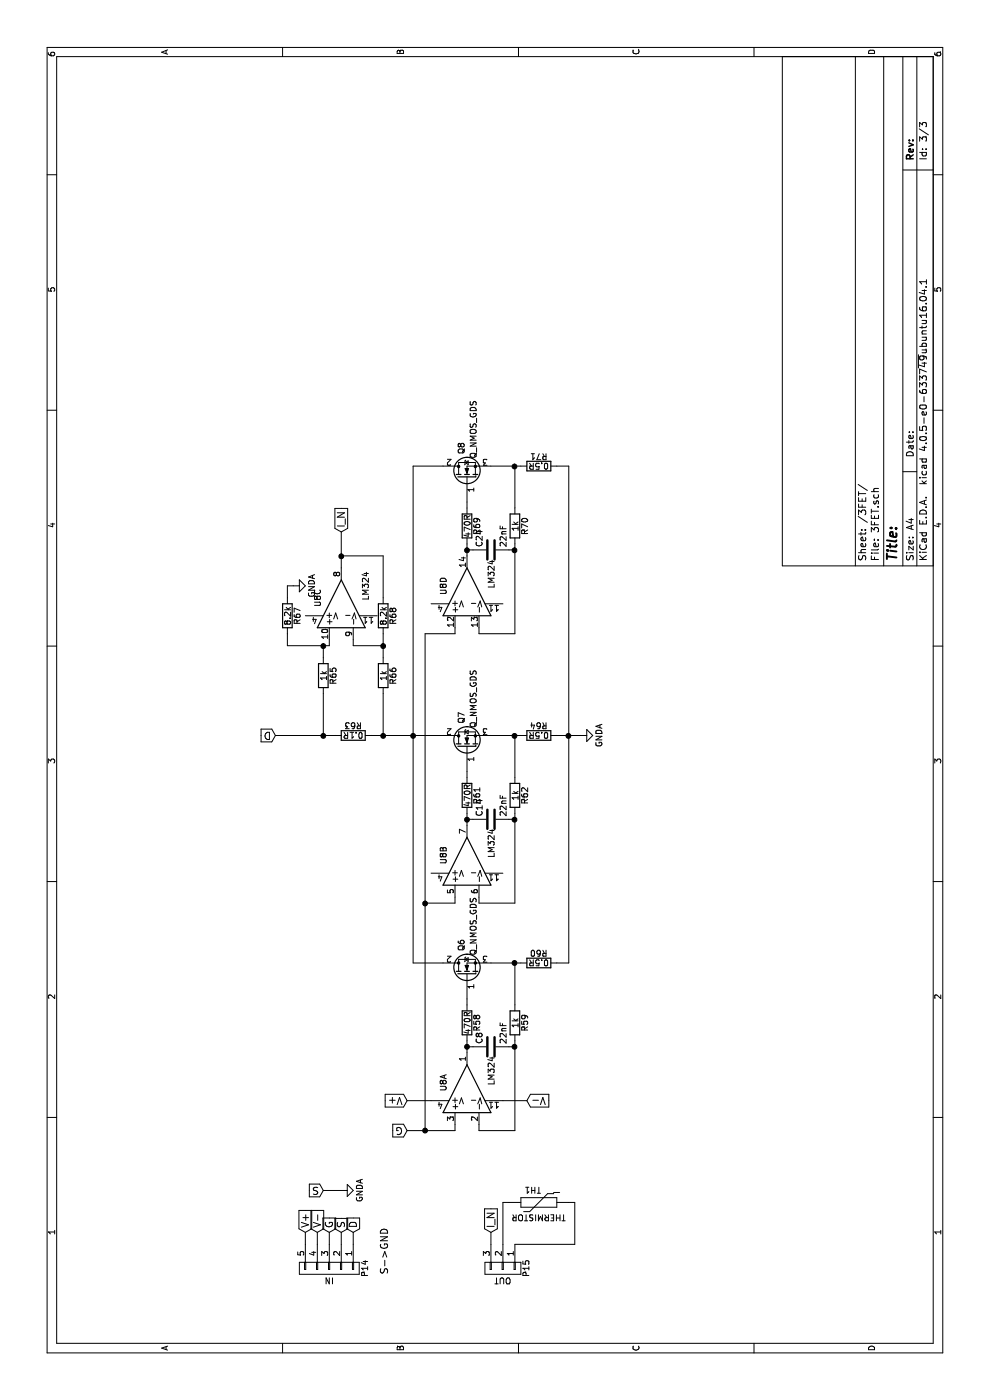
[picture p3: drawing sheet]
EESchema Schematic File Version 2
LIBS:power
LIBS:device
LIBS:transistors
LIBS:conn
LIBS:linear
LIBS:regul
LIBS:74xx
LIBS:cmos4000
LIBS:adc-dac
LIBS:memory
LIBS:xilinx
LIBS:microcontrollers
LIBS:dsp
LIBS:microchip
LIBS:analog_switches
LIBS:motorola
LIBS:texas
LIBS:intel
LIBS:audio
LIBS:interface
LIBS:digital-audio
LIBS:philips
LIBS:display
LIBS:cypress
LIBS:siliconi
LIBS:opto
LIBS:atmel
LIBS:contrib
LIBS:valves
LIBS:relays
LIBS:v2-cache
EELAYER 25 0
EELAYER END
$Descr A4 11693 8268
encoding utf-8
Sheet 3 3
Title ""
Date ""
Rev ""
Comp ""
Comment1 ""
Comment2 ""
Comment3 ""
Comment4 ""
$EndDescr
$Comp
L R R63
U 1 1
P 5550 2950
F 0 "R63" V 5630 2950 50  0000 C CNN
F 1 "0.1R" V 5550 2950 50  0000 C CNN
F 2 "" V 5480 2950 50  0000 C CNN
F 3 "" H 5550 2950 50  0000 C CNN
	1    5550 2950
	1    0    0    -1  
$EndComp
$Comp
L R R60
U 1 1
P 3650 4500
F 0 "R60" V 3730 4500 50  0000 C CNN
F 1 "0.5R" V 3650 4500 50  0000 C CNN
F 2 "" V 3580 4500 50  0000 C CNN
F 3 "" H 3650 4500 50  0000 C CNN
	1    3650 4500
	1    0    0    -1  
$EndComp
$Comp
L R R64
U 1 1
P 5550 4500
F 0 "R64" V 5630 4500 50  0000 C CNN
F 1 "0.5R" V 5550 4500 50  0000 C CNN
F 2 "" V 5480 4500 50  0000 C CNN
F 3 "" H 5550 4500 50  0000 C CNN
	1    5550 4500
	1    0    0    -1  
$EndComp
$Comp
L R R71
U 1 1
P 7800 4500
F 0 "R71" V 7880 4500 50  0000 C CNN
F 1 "0.5R" V 7800 4500 50  0000 C CNN
F 2 "" V 7730 4500 50  0000 C CNN
F 3 "" H 7800 4500 50  0000 C CNN
	1    7800 4500
	1    0    0    -1  
$EndComp
$Comp
L R R58
U 1 1
P 3150 3900
F 0 "R58" V 3230 3900 50  0000 C CNN
F 1 "470R" V 3150 3900 50  0000 C CNN
F 2 "" V 3080 3900 50  0000 C CNN
F 3 "" H 3150 3900 50  0000 C CNN
	1    3150 3900
	0    1    1    0   
$EndComp
$Comp
L R R61
U 1 1
P 5050 3900
F 0 "R61" V 5130 3900 50  0000 C CNN
F 1 "470R" V 5050 3900 50  0000 C CNN
F 2 "" V 4980 3900 50  0000 C CNN
F 3 "" H 5050 3900 50  0000 C CNN
	1    5050 3900
	0    1    1    0   
$EndComp
$Comp
L R R59
U 1 1
P 3150 4300
F 0 "R59" V 3230 4300 50  0000 C CNN
F 1 "1k" V 3150 4300 50  0000 C CNN
F 2 "" V 3080 4300 50  0000 C CNN
F 3 "" H 3150 4300 50  0000 C CNN
	1    3150 4300
	0    1    1    0   
$EndComp
$Comp
L LM324 U8
U 3 1
P 6650 2850
F 0 "U8" H 6700 3050 50  0000 C CNN
F 1 "LM324" H 6800 2650 50  0000 C CNN
F 2 "" H 6600 2950 50  0000 C CNN
F 3 "" H 6700 3050 50  0000 C CNN
	3    6650 2850
	1    0    0    -1  
$EndComp
$Comp
L LM324 U8
U 1 1
P 2600 3900
F 0 "U8" H 2650 4100 50  0000 C CNN
F 1 "LM324" H 2750 3700 50  0000 C CNN
F 2 "" H 2550 4000 50  0000 C CNN
F 3 "" H 2650 4100 50  0000 C CNN
	1    2600 3900
	1    0    0    -1  
$EndComp
$Comp
L LM324 U8
U 2 1
P 4500 3900
F 0 "U8" H 4550 4100 50  0000 C CNN
F 1 "LM324" H 4650 3700 50  0000 C CNN
F 2 "" H 4450 4000 50  0000 C CNN
F 3 "" H 4550 4100 50  0000 C CNN
	2    4500 3900
	1    0    0    -1  
$EndComp
$Comp
L LM324 U8
U 4 1
P 6750 3900
F 0 "U8" H 6800 4100 50  0000 C CNN
F 1 "LM324" H 6900 3700 50  0000 C CNN
F 2 "" H 6700 4000 50  0000 C CNN
F 3 "" H 6800 4100 50  0000 C CNN
	4    6750 3900
	1    0    0    -1  
$EndComp
$Comp
L Q_NMOS_GDS Q6
U 1 1
P 3550 3900
F 0 "Q6" H 3850 3950 50  0000 R CNN
F 1 "Q_NMOS_GDS" H 4200 3850 50  0000 R CNN
F 2 "" H 3750 4000 50  0000 C CNN
F 3 "" H 3550 3900 50  0000 C CNN
	1    3550 3900
	1    0    0    -1  
$EndComp
$Comp
L Q_NMOS_GDS Q7
U 1 1
P 5450 3900
F 0 "Q7" H 5750 3950 50  0000 R CNN
F 1 "Q_NMOS_GDS" H 6100 3850 50  0000 R CNN
F 2 "" H 5650 4000 50  0000 C CNN
F 3 "" H 5450 3900 50  0000 C CNN
	1    5450 3900
	1    0    0    -1  
$EndComp
$Comp
L Q_NMOS_GDS Q8
U 1 1
P 7700 3900
F 0 "Q8" H 8000 3950 50  0000 R CNN
F 1 "Q_NMOS_GDS" H 8350 3850 50  0000 R CNN
F 2 "" H 7900 4000 50  0000 C CNN
F 3 "" H 7700 3900 50  0000 C CNN
	1    7700 3900
	1    0    0    -1  
$EndComp
Text GLabel 1400 2950 2    60   Input ~ 0
D
Text GLabel 1400 2750 2    60   Input ~ 0
G
Text GLabel 1400 2850 2    60   Input ~ 0
S
Text Notes 1050 3250 0    60   ~ 0
S->GND
Text GLabel 5550 2300 1    60   Input ~ 0
D
$Comp
L C C8
U 1 1
P 2950 4100
F 0 "C8" H 2975 4200 50  0000 L CNN
F 1 "22nF" H 2975 4000 50  0000 L CNN
F 2 "" H 2988 3950 50  0000 C CNN
F 3 "" H 2950 4100 50  0000 C CNN
	1    2950 4100
	1    0    0    -1  
$EndComp
$Comp
L C C14
U 1 1
P 4850 4100
F 0 "C14" H 4875 4200 50  0000 L CNN
F 1 "22nF" H 4875 4000 50  0000 L CNN
F 2 "" H 4888 3950 50  0000 C CNN
F 3 "" H 4850 4100 50  0000 C CNN
	1    4850 4100
	1    0    0    -1  
$EndComp
$Comp
L R R62
U 1 1
P 5050 4300
F 0 "R62" V 5130 4300 50  0000 C CNN
F 1 "1k" V 5050 4300 50  0000 C CNN
F 2 "" V 4980 4300 50  0000 C CNN
F 3 "" H 5050 4300 50  0000 C CNN
	1    5050 4300
	0    1    1    0   
$EndComp
$Comp
L R R69
U 1 1
P 7300 3900
F 0 "R69" V 7380 3900 50  0000 C CNN
F 1 "470R" V 7300 3900 50  0000 C CNN
F 2 "" V 7230 3900 50  0000 C CNN
F 3 "" H 7300 3900 50  0000 C CNN
	1    7300 3900
	0    1    1    0   
$EndComp
$Comp
L C C24
U 1 1
P 7100 4100
F 0 "C24" H 7125 4200 50  0000 L CNN
F 1 "22nF" H 7125 4000 50  0000 L CNN
F 2 "" H 7138 3950 50  0000 C CNN
F 3 "" H 7100 4100 50  0000 C CNN
	1    7100 4100
	1    0    0    -1  
$EndComp
$Comp
L R R70
U 1 1
P 7300 4300
F 0 "R70" V 7380 4300 50  0000 C CNN
F 1 "1k" V 7300 4300 50  0000 C CNN
F 2 "" V 7230 4300 50  0000 C CNN
F 3 "" H 7300 4300 50  0000 C CNN
	1    7300 4300
	0    1    1    0   
$EndComp
$Comp
L R R65
U 1 1
P 6050 2700
F 0 "R65" V 6130 2700 50  0000 C CNN
F 1 "1k" V 6050 2700 50  0000 C CNN
F 2 "" V 5980 2700 50  0000 C CNN
F 3 "" H 6050 2700 50  0000 C CNN
	1    6050 2700
	0    1    1    0   
$EndComp
$Comp
L R R66
U 1 1
P 6050 3200
F 0 "R66" V 6130 3200 50  0000 C CNN
F 1 "1k" V 6050 3200 50  0000 C CNN
F 2 "" V 5980 3200 50  0000 C CNN
F 3 "" H 6050 3200 50  0000 C CNN
	1    6050 3200
	0    1    1    0   
$EndComp
$Comp
L R R68
U 1 1
P 6550 3200
F 0 "R68" V 6630 3200 50  0000 C CNN
F 1 "8.2k" V 6550 3200 50  0000 C CNN
F 2 "" V 6480 3200 50  0000 C CNN
F 3 "" H 6550 3200 50  0000 C CNN
	1    6550 3200
	0    1    1    0   
$EndComp
$Comp
L R R67
U 1 1
P 6550 2400
F 0 "R67" V 6630 2400 50  0000 C CNN
F 1 "8.2k" V 6550 2400 50  0000 C CNN
F 2 "" V 6480 2400 50  0000 C CNN
F 3 "" H 6550 2400 50  0000 C CNN
	1    6550 2400
	0    1    1    0   
$EndComp
$Comp
L GNDA #PWR057
U 1 1
P 1750 2850
F 0 "#PWR057" H 1750 2600 50  0001 C CNN
F 1 "GNDA" H 1750 2700 50  0000 C CNN
F 2 "" H 1750 2850 50  0000 C CNN
F 3 "" H 1750 2850 50  0000 C CNN
	1    1750 2850
	1    0    0    -1  
$EndComp
$Comp
L GNDA #PWR058
U 1 1
P 5550 4850
F 0 "#PWR058" H 5550 4600 50  0001 C CNN
F 1 "GNDA" H 5550 4700 50  0000 C CNN
F 2 "" H 5550 4850 50  0000 C CNN
F 3 "" H 5550 4850 50  0000 C CNN
	1    5550 4850
	1    0    0    -1  
$EndComp
Text GLabel 1750 2700 1    60   Input ~ 0
S
$Comp
L GNDA #PWR059
U 1 1
P 6800 2450
F 0 "#PWR059" H 6800 2200 50  0001 C CNN
F 1 "GNDA" H 6800 2300 50  0000 C CNN
F 2 "" H 6800 2450 50  0000 C CNN
F 3 "" H 6800 2450 50  0000 C CNN
	1    6800 2450
	1    0    0    -1  
$EndComp
Text GLabel 1400 4100 2    60   Input ~ 0
I_N
Text GLabel 7250 2850 2    60   Input ~ 0
I_N
$Comp
L CONN_01X03 P15
U 1 1
P 1100 4200
F 0 "P15" H 1100 4400 50  0000 C CNN
F 1 "OUT" V 1200 4200 50  0000 C CNN
F 2 "" H 1100 4200 50  0000 C CNN
F 3 "" H 1100 4200 50  0000 C CNN
	1    1100 4200
	-1   0    0    1   
$EndComp
$Comp
L THERMISTOR TH1
U 1 1
P 1650 4500
F 0 "TH1" V 1750 4550 50  0000 C CNN
F 1 "THERMISTOR" V 1550 4500 50  0000 C BNN
F 2 "" H 1650 4500 50  0000 C CNN
F 3 "" H 1650 4500 50  0000 C CNN
	1    1650 4500
	1    0    0    -1  
$EndComp
Wire Wire Line
	1750 2700 1750 2850
Wire Wire Line
	5550 2300 5550 2800
Wire Wire Line
	5550 3100 5550 3700
Wire Wire Line
	5900 2700 5550 2700
Connection ~ 5550 2700
Wire Wire Line
	6200 2700 6300 2700
Wire Wire Line
	6300 2400 6300 2750
Wire Wire Line
	6300 2750 6350 2750
Wire Wire Line
	6350 2950 6300 2950
Wire Wire Line
	6300 2950 6300 3200
Wire Wire Line
	6200 3200 6400 3200
Connection ~ 6300 3200
Wire Wire Line
	5900 3200 5550 3200
Connection ~ 5550 3200
Wire Wire Line
	6700 3200 7050 3200
Wire Wire Line
	7050 3200 7050 2850
Wire Wire Line
	6950 2850 7250 2850
Wire Wire Line
	6700 2400 6800 2400
Wire Wire Line
	6800 2400 6800 2450
Wire Wire Line
	6400 2400 6300 2400
Connection ~ 6300 2700
Connection ~ 7050 2850
Wire Wire Line
	1650 4250 1650 4200
Wire Wire Line
	1650 4200 1300 4200
Wire Wire Line
	1300 4300 1300 4800
Wire Wire Line
	1300 4800 1650 4800
Wire Wire Line
	1650 4800 1650 4750
Wire Wire Line
	1400 4100 1300 4100
Wire Wire Line
	3650 3700 3650 3450
Wire Wire Line
	3650 3450 7800 3450
Connection ~ 5550 3450
Wire Wire Line
	7800 3450 7800 3700
Wire Wire Line
	3650 4100 3650 4350
Wire Wire Line
	5550 4100 5550 4350
Wire Wire Line
	7800 4100 7800 4350
Wire Wire Line
	4800 3900 4900 3900
Wire Wire Line
	5250 3900 5200 3900
Wire Wire Line
	4850 3950 4850 3900
Connection ~ 4850 3900
Wire Wire Line
	3350 3900 3300 3900
Wire Wire Line
	2900 3900 3000 3900
Wire Wire Line
	2950 3950 2950 3900
Connection ~ 2950 3900
Wire Wire Line
	2950 4250 2950 4300
Wire Wire Line
	2250 4300 3000 4300
Wire Wire Line
	3300 4300 3650 4300
Connection ~ 3650 4300
Wire Wire Line
	4850 4250 4850 4300
Wire Wire Line
	4150 4300 4900 4300
Wire Wire Line
	5200 4300 5550 4300
Connection ~ 5550 4300
Wire Wire Line
	7050 3900 7150 3900
Wire Wire Line
	7450 3900 7500 3900
Wire Wire Line
	7100 3950 7100 3900
Connection ~ 7100 3900
Wire Wire Line
	7100 4250 7100 4300
Wire Wire Line
	6400 4300 7150 4300
Wire Wire Line
	7450 4300 7800 4300
Connection ~ 7800 4300
Wire Wire Line
	2300 4000 2250 4000
Wire Wire Line
	2250 4000 2250 4300
Connection ~ 2950 4300
Wire Wire Line
	4200 4000 4150 4000
Wire Wire Line
	4150 4000 4150 4300
Connection ~ 4850 4300
Wire Wire Line
	6450 4000 6400 4000
Wire Wire Line
	6400 4000 6400 4300
Connection ~ 7100 4300
Wire Wire Line
	1400 2750 1300 2750
Wire Wire Line
	1300 2850 1400 2850
Wire Wire Line
	1400 2950 1300 2950
Wire Wire Line
	3650 4650 3650 4750
Wire Wire Line
	3650 4750 7800 4750
Wire Wire Line
	7800 4750 7800 4650
Wire Wire Line
	5550 4650 5550 4850
Connection ~ 5550 4750
Wire Wire Line
	6450 3800 6400 3800
Wire Wire Line
	6400 3800 6400 3550
Wire Wire Line
	6400 3550 2250 3550
Wire Wire Line
	2250 3400 2250 3800
Wire Wire Line
	2250 3800 2300 3800
Wire Wire Line
	4200 3800 4150 3800
Wire Wire Line
	4150 3800 4150 3550
Connection ~ 4150 3550
Text GLabel 2250 3400 1    60   Input ~ 0
G
Connection ~ 2250 3550
$Comp
L CONN_01X05 P14
U 1 1
P 1100 2750
F 0 "P14" H 1100 3050 50  0000 C CNN
F 1 "IN" V 1200 2750 50  0000 C CNN
F 2 "" H 1100 2750 50  0000 C CNN
F 3 "" H 1100 2750 50  0000 C CNN
	1    1100 2750
	-1   0    0    1   
$EndComp
Text GLabel 1400 2550 2    60   Input ~ 0
V+
Text GLabel 1400 2650 2    60   Input ~ 0
V-
Wire Wire Line
	1400 2550 1300 2550
Wire Wire Line
	1300 2650 1400 2650
Text GLabel 2500 3400 1    60   Input ~ 0
V+
Text GLabel 2500 4400 3    60   Input ~ 0
V-
Wire Wire Line
	2500 4200 2500 4400
Wire Wire Line
	2500 3600 2500 3400
$EndSCHEMATC
